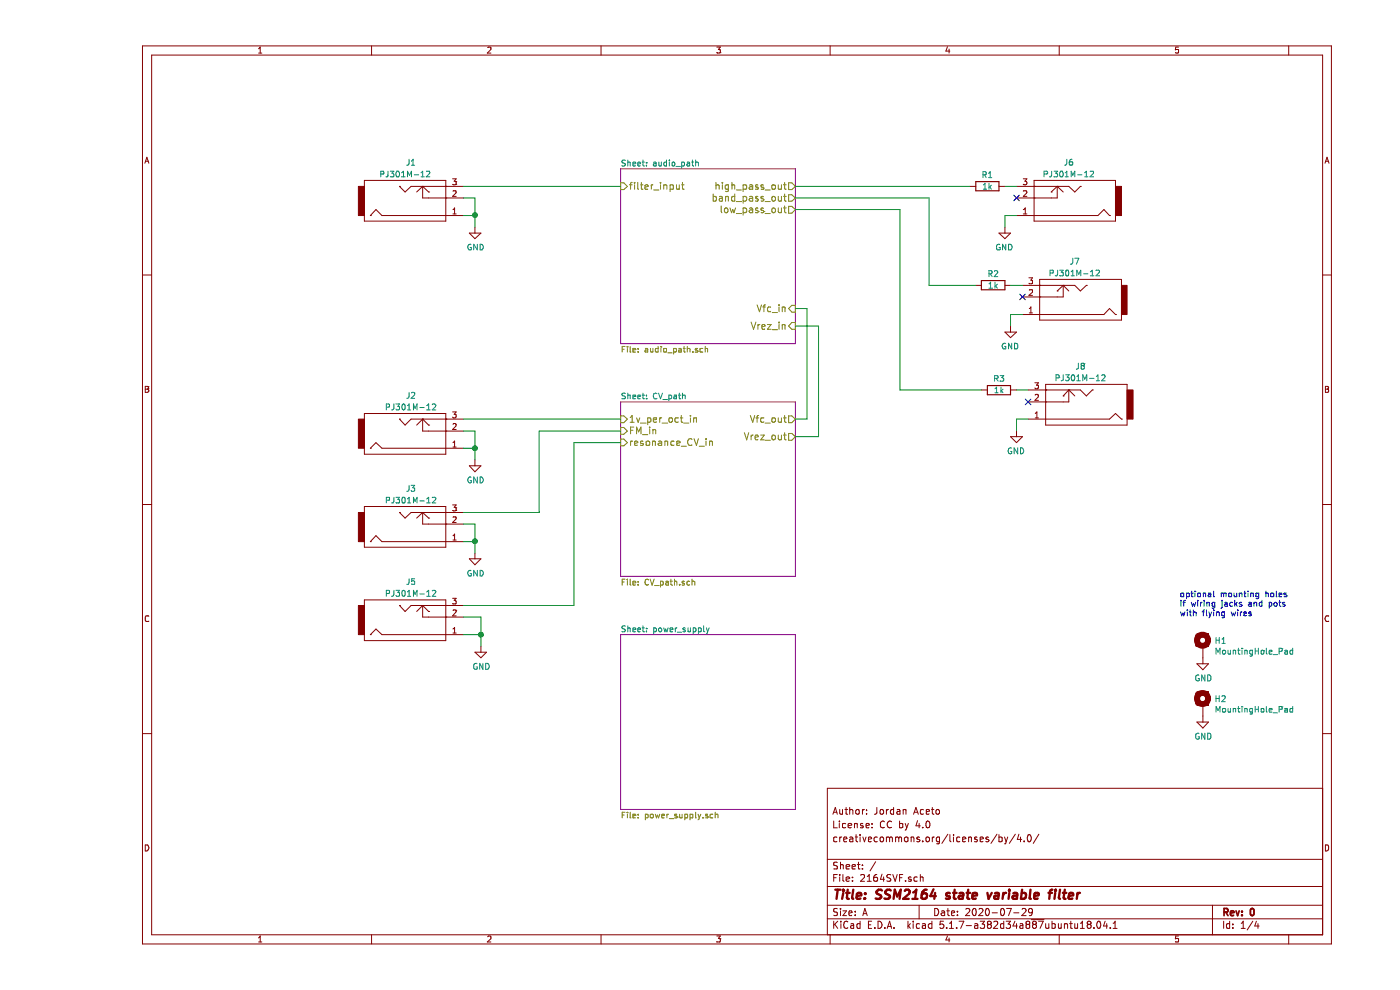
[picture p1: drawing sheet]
EESchema Schematic File Version 4
EELAYER 30 0
EELAYER END
$Descr A 11000 8500
encoding utf-8
Sheet 1 4
Title "SSM2164 state variable filter"
Date "2020-07-29"
Rev "0"
Comp ""
Comment1 "creativecommons.org/licenses/by/4.0/"
Comment2 "License: CC by 4.0"
Comment3 "Author: Jordan Aceto"
Comment4 ""
$EndDescr
$Sheet
S 4500 1450 1500 1500
U 5F6F4121
F0 "audio_path" 50
F1 "audio_path.sch" 50
F2 "high_pass_out" O R 6000 1600 59 
F3 "band_pass_out" O R 6000 1700 59 
F4 "low_pass_out" O R 6000 1800 59 
F5 "Vfc_in" I R 6000 2650 59 
F6 "Vrez_in" I R 6000 2800 59 
F7 "filter_input" I L 4500 1600 59 
$EndSheet
$Sheet
S 4500 3450 1500 1500
U 5F74FEFA
F0 "CV_path" 50
F1 "CV_path.sch" 50
F2 "Vfc_out" O R 6000 3600 59 
F3 "resonance_CV_in" I L 4500 3800 59 
F4 "1v_per_oct_in" I L 4500 3600 59 
F5 "FM_in" I L 4500 3700 59 
F6 "Vrez_out" O R 6000 3750 59 
$EndSheet
$Sheet
S 4500 5450 1500 1500
U 5F79F1EC
F0 "power_supply" 50
F1 "power_supply.sch" 50
$EndSheet
Wire Wire Line
	6000 3600 6100 3600
Wire Wire Line
	6100 3600 6100 2650
Wire Wire Line
	6100 2650 6000 2650
Wire Wire Line
	6000 2800 6200 2800
Wire Wire Line
	6200 2800 6200 3750
Wire Wire Line
	6200 3750 6000 3750
$Comp
L power:GND #PWR0101
U 1 1
P 3250 1950
F 0 "#PWR0101" H 3250 1700 50  0001 C CNN
F 1 "GND" H 3255 1777 50  0000 C CNN
F 2 "" H 3250 1950 50  0001 C CNN
F 3 "" H 3250 1950 50  0001 C CNN
	1    3250 1950
	1    0    0    -1  
$EndComp
Wire Wire Line
	3250 1950 3250 1850
Wire Wire Line
	3250 1850 3150 1850
$Comp
L Device:R R1
U 1 1
P 7650 1600
F 0 "R1" V 7550 1600 50  0000 C CNN
F 1 "1k" V 7650 1600 50  0000 C CNN
F 2 "Resistor_SMD:R_0805_2012Metric_Pad1.15x1.40mm_HandSolder" V 7580 1600 50  0001 C CNN
F 3 "~" H 7650 1600 50  0001 C CNN
	1    7650 1600
	0    1    1    0   
$EndComp
$Comp
L Device:R R2
U 1 1
P 7700 2450
F 0 "R2" V 7600 2450 50  0000 C CNN
F 1 "1k" V 7700 2450 50  0000 C CNN
F 2 "Resistor_SMD:R_0805_2012Metric_Pad1.15x1.40mm_HandSolder" V 7630 2450 50  0001 C CNN
F 3 "~" H 7700 2450 50  0001 C CNN
	1    7700 2450
	0    1    1    0   
$EndComp
$Comp
L Device:R R3
U 1 1
P 7750 3350
F 0 "R3" V 7650 3350 50  0000 C CNN
F 1 "1k" V 7750 3350 50  0000 C CNN
F 2 "Resistor_SMD:R_0805_2012Metric_Pad1.15x1.40mm_HandSolder" V 7680 3350 50  0001 C CNN
F 3 "~" H 7750 3350 50  0001 C CNN
	1    7750 3350
	0    1    1    0   
$EndComp
Wire Wire Line
	7500 1600 6000 1600
$Comp
L svf_parts:PJ301M-12 J1
U 1 1
P 2700 1700
F 0 "J1" H 2700 1400 50  0000 C CNN
F 1 "PJ301M-12" H 2650 1500 50  0000 C CNN
F 2 "svf_footprints:PJ301M-12" H 2700 1700 50  0001 C CNN
F 3 "" H 2700 1700 50  0000 C CNN
	1    2700 1700
	1    0    0    1   
$EndComp
Wire Wire Line
	3150 1700 3250 1700
Wire Wire Line
	3250 1700 3250 1850
Connection ~ 3250 1850
Wire Wire Line
	3150 1600 4500 1600
$Comp
L power:GND #PWR012
U 1 1
P 3250 3950
F 0 "#PWR012" H 3250 3700 50  0001 C CNN
F 1 "GND" H 3255 3777 50  0000 C CNN
F 2 "" H 3250 3950 50  0001 C CNN
F 3 "" H 3250 3950 50  0001 C CNN
	1    3250 3950
	1    0    0    -1  
$EndComp
Wire Wire Line
	3250 3950 3250 3850
Wire Wire Line
	3250 3850 3150 3850
$Comp
L svf_parts:PJ301M-12 J2
U 1 1
P 2700 3700
F 0 "J2" H 2700 3400 50  0000 C CNN
F 1 "PJ301M-12" H 2700 3500 50  0000 C CNN
F 2 "svf_footprints:PJ301M-12" H 2700 3700 50  0001 C CNN
F 3 "" H 2700 3700 50  0000 C CNN
	1    2700 3700
	1    0    0    1   
$EndComp
Wire Wire Line
	3150 3700 3250 3700
Wire Wire Line
	3250 3700 3250 3850
Connection ~ 3250 3850
Wire Wire Line
	3150 3600 4500 3600
$Comp
L power:GND #PWR013
U 1 1
P 3250 4750
F 0 "#PWR013" H 3250 4500 50  0001 C CNN
F 1 "GND" H 3255 4577 50  0000 C CNN
F 2 "" H 3250 4750 50  0001 C CNN
F 3 "" H 3250 4750 50  0001 C CNN
	1    3250 4750
	1    0    0    -1  
$EndComp
Wire Wire Line
	3250 4750 3250 4650
Wire Wire Line
	3250 4650 3150 4650
$Comp
L svf_parts:PJ301M-12 J3
U 1 1
P 2700 4500
F 0 "J3" H 2700 4200 50  0000 C CNN
F 1 "PJ301M-12" H 2700 4300 50  0000 C CNN
F 2 "svf_footprints:PJ301M-12" H 2700 4500 50  0001 C CNN
F 3 "" H 2700 4500 50  0000 C CNN
	1    2700 4500
	1    0    0    1   
$EndComp
Wire Wire Line
	3150 4500 3250 4500
Wire Wire Line
	3250 4500 3250 4650
Connection ~ 3250 4650
$Comp
L power:GND #PWR014
U 1 1
P 3300 5550
F 0 "#PWR014" H 3300 5300 50  0001 C CNN
F 1 "GND" H 3305 5377 50  0000 C CNN
F 2 "" H 3300 5550 50  0001 C CNN
F 3 "" H 3300 5550 50  0001 C CNN
	1    3300 5550
	1    0    0    -1  
$EndComp
Wire Wire Line
	3300 5550 3300 5450
Wire Wire Line
	3300 5450 3150 5450
$Comp
L svf_parts:PJ301M-12 J5
U 1 1
P 2700 5300
F 0 "J5" H 2700 5000 50  0000 C CNN
F 1 "PJ301M-12" H 2700 5100 50  0000 C CNN
F 2 "svf_footprints:PJ301M-12" H 2700 5300 50  0001 C CNN
F 3 "" H 2700 5300 50  0000 C CNN
	1    2700 5300
	1    0    0    1   
$EndComp
Wire Wire Line
	3150 5300 3300 5300
Wire Wire Line
	3300 5300 3300 5450
Connection ~ 3300 5450
$Comp
L power:GND #PWR015
U 1 1
P 7800 1950
F 0 "#PWR015" H 7800 1700 50  0001 C CNN
F 1 "GND" H 7805 1777 50  0000 C CNN
F 2 "" H 7800 1950 50  0001 C CNN
F 3 "" H 7800 1950 50  0001 C CNN
	1    7800 1950
	-1   0    0    -1  
$EndComp
Wire Wire Line
	7800 1950 7800 1850
Wire Wire Line
	7800 1850 7900 1850
$Comp
L svf_parts:PJ301M-12 J6
U 1 1
P 8350 1700
F 0 "J6" H 8350 1400 50  0000 C CNN
F 1 "PJ301M-12" H 8350 1500 50  0000 C CNN
F 2 "svf_footprints:PJ301M-12" H 8350 1700 50  0001 C CNN
F 3 "" H 8350 1700 50  0000 C CNN
	1    8350 1700
	-1   0    0    1   
$EndComp
$Comp
L power:GND #PWR016
U 1 1
P 7850 2800
F 0 "#PWR016" H 7850 2550 50  0001 C CNN
F 1 "GND" H 7855 2627 50  0000 C CNN
F 2 "" H 7850 2800 50  0001 C CNN
F 3 "" H 7850 2800 50  0001 C CNN
	1    7850 2800
	-1   0    0    -1  
$EndComp
Wire Wire Line
	7850 2800 7850 2700
Wire Wire Line
	7850 2700 7950 2700
$Comp
L svf_parts:PJ301M-12 J7
U 1 1
P 8400 2550
F 0 "J7" H 8400 2250 50  0000 C CNN
F 1 "PJ301M-12" H 8400 2350 50  0000 C CNN
F 2 "svf_footprints:PJ301M-12" H 8400 2550 50  0001 C CNN
F 3 "" H 8400 2550 50  0000 C CNN
	1    8400 2550
	-1   0    0    1   
$EndComp
$Comp
L power:GND #PWR017
U 1 1
P 7900 3700
F 0 "#PWR017" H 7900 3450 50  0001 C CNN
F 1 "GND" H 7905 3527 50  0000 C CNN
F 2 "" H 7900 3700 50  0001 C CNN
F 3 "" H 7900 3700 50  0001 C CNN
	1    7900 3700
	-1   0    0    -1  
$EndComp
Wire Wire Line
	7900 3700 7900 3600
Wire Wire Line
	7900 3600 8000 3600
$Comp
L svf_parts:PJ301M-12 J8
U 1 1
P 8450 3450
F 0 "J8" H 8450 3150 50  0000 C CNN
F 1 "PJ301M-12" H 8450 3250 50  0000 C CNN
F 2 "svf_footprints:PJ301M-12" H 8450 3450 50  0001 C CNN
F 3 "" H 8450 3450 50  0000 C CNN
	1    8450 3450
	-1   0    0    1   
$EndComp
Wire Wire Line
	4500 3700 3800 3700
Wire Wire Line
	3800 3700 3800 4400
Wire Wire Line
	3800 4400 3150 4400
Wire Wire Line
	4500 3800 4100 3800
Wire Wire Line
	4100 3800 4100 5200
Wire Wire Line
	4100 5200 3150 5200
Wire Wire Line
	7800 1600 7900 1600
Wire Wire Line
	7900 3350 8000 3350
Wire Wire Line
	7850 2450 7950 2450
Wire Wire Line
	6000 1700 7150 1700
Wire Wire Line
	7150 1700 7150 2450
Wire Wire Line
	7150 2450 7550 2450
Wire Wire Line
	6000 1800 6900 1800
Wire Wire Line
	6900 1800 6900 3350
Wire Wire Line
	6900 3350 7600 3350
NoConn ~ 7900 1700
NoConn ~ 7950 2550
NoConn ~ 8000 3450
$Comp
L Mechanical:MountingHole_Pad H1
U 1 1
P 9500 5550
F 0 "H1" H 9600 5599 50  0000 L CNN
F 1 "MountingHole_Pad" H 9600 5508 50  0000 L CNN
F 2 "MountingHole:MountingHole_3.2mm_M3_Pad_Via" H 9500 5550 50  0001 C CNN
F 3 "~" H 9500 5550 50  0001 C CNN
	1    9500 5550
	1    0    0    -1  
$EndComp
$Comp
L power:GND #PWR02
U 1 1
P 9500 5650
F 0 "#PWR02" H 9500 5400 50  0001 C CNN
F 1 "GND" H 9505 5477 50  0000 C CNN
F 2 "" H 9500 5650 50  0001 C CNN
F 3 "" H 9500 5650 50  0001 C CNN
	1    9500 5650
	1    0    0    -1  
$EndComp
$Comp
L Mechanical:MountingHole_Pad H2
U 1 1
P 9500 6050
F 0 "H2" H 9600 6099 50  0000 L CNN
F 1 "MountingHole_Pad" H 9600 6008 50  0000 L CNN
F 2 "MountingHole:MountingHole_3.2mm_M3_Pad_Via" H 9500 6050 50  0001 C CNN
F 3 "~" H 9500 6050 50  0001 C CNN
	1    9500 6050
	1    0    0    -1  
$EndComp
$Comp
L power:GND #PWR018
U 1 1
P 9500 6150
F 0 "#PWR018" H 9500 5900 50  0001 C CNN
F 1 "GND" H 9505 5977 50  0000 C CNN
F 2 "" H 9500 6150 50  0001 C CNN
F 3 "" H 9500 6150 50  0001 C CNN
	1    9500 6150
	1    0    0    -1  
$EndComp
Text Notes 9300 5300 0    50   ~ 0
optional mounting holes\nif wiring jacks and pots\nwith flying wires
$EndSCHEMATC
